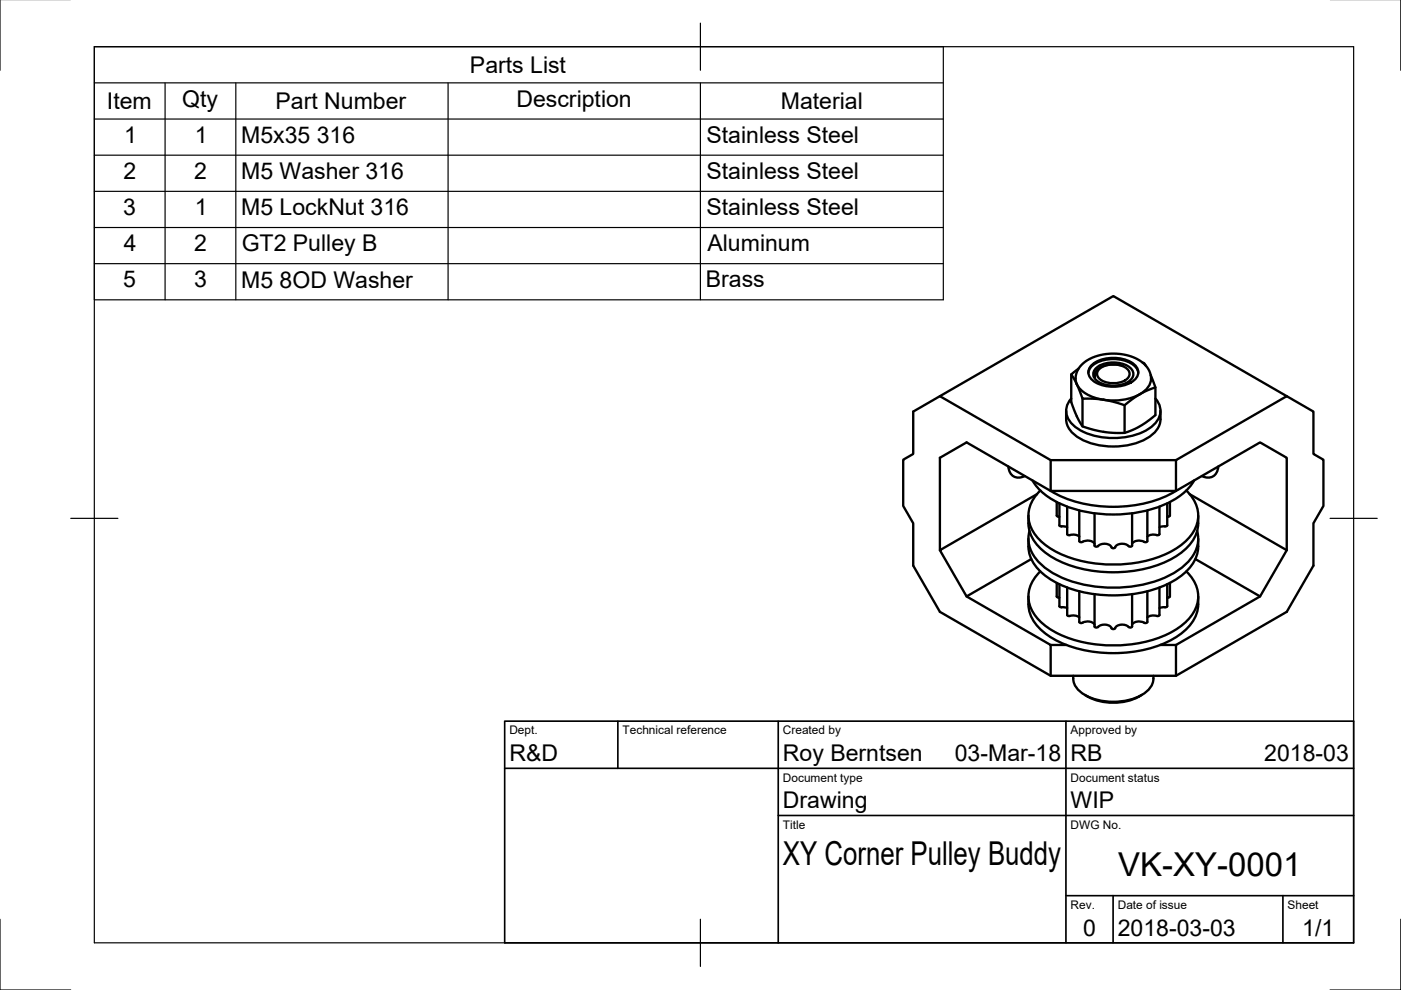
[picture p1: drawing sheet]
<svg xmlns="http://www.w3.org/2000/svg" width="297mm" height="210mm" viewBox="0 0 297 210" stroke-linecap="round" stroke-linejoin="round" font-family="sans-serif">
<!-- layer: Visible -->
<g fill="none" stroke="#000" stroke-width=".5">
<path d="M227.1 79.4v5.9l1.1 2.8 1 1.8a1.25 1.25 0 0 0 1.2 .8l3.8 .9 4 .2 1.7-.5 1.9-1 3.2-2.3v-5.9M228.7 78.1l-1.1 .9a.59 .59 0 0 0-.4 .5 .59 .59 0 0 0 .4 .6l.9 1.8 .9 2.4a.44 .44 0 0 0 .7 .2l3.9 .3M229.4 77.3l1.5-1.2 2.2-.8 2.4-.3 2.4 .1 2.3 .6 1.8 1 1.3 1.3 .7 1.5a3.3 3.3 0 0 1-1.7 3.7 12.1 12.1 0 0 1-12.6-.1 3.3 3.3 0 0 1-1.6-3.2l.4-1.4zM230.8 79.1a3.4 3.4 0 0 1 2.6-2.6 7.3 7.3 0 0 1 7.5 1.5l.4 1.1M231.6 77.3a7.8 7.8 0 0 1 8.9 0 2.06 2.06 0 0 1 0 3.3 7.8 7.8 0 0 1-8.9 0 2.06 2.06 0 0 1 0-3.3zM232.1 79.6v.4l-.2-.1M232.4 78a6.2 6.2 0 0 1 7.3 0 1.77 1.77 0 0 1-.6 3 6.4 6.4 0 0 1-6.7-.4 1.64 1.64 0 0 1 0-2.6zM233.1 78.2a4.8 4.8 0 0 1 6.2 .4 1.7 1.7 0 0 1-1.4 2.4 4.7 4.7 0 0 1-5.1-1.1 1.3 1.3 0 0 1 .3-1.7zM238.1 77.6l-1.3-.3h-1.4l-1.3 .3-1.1 .5a2.02 2.02 0 0 0-.9 1.9M242.3 76.9l.3 .1 .3 .5M244 79.5l.8 2.2a.31 .31 0 0 1 .2 .3 .31 .31 0 0 1-.3 .2l-3.2 1.5-3.1 2.2-2.3-.7-2.1-.4M199.3 84l23.5 13.6h26.5"/>
<path d="M213.8 98.9a2.25 2.25 0 0 0 1.1 2.1 2.25 2.25 0 0 0 2.4-.1M222.8 97.6v6.5a28.2 28.2 0 0 0 23.7 1.4l2.8-1.4M226 87.1a5.6 5.6 0 0 0 3.9 6.4 15.4 15.4 0 0 0 14.1-1.1 5 5 0 0 0 2-5.3M227.1 84.5a3.9 3.9 0 0 0 .8 5.9 14.9 14.9 0 0 0 16.3 0 3.9 3.9 0 0 0 .8-5.9M229.5 84.5v5.9M238.4 85.9v5.9M258.3 98.9a2.25 2.25 0 0 1-1.1 2.1 2.25 2.25 0 0 1-2.4-.1M272.8 84l-36.8-21.2-42.4 24.5v8.9l-2.1 1.3v9.8l2.1 3.6v9l5.7 9.8 23.5 13.6h26.5l23.5-13.6 5.7-9.8v-9l2.1-3.6v-9.8l-2.1-1.3v-8.9l-5.7-3.3-23.5 13.6v6.5l17.9-10.3 5.6 3.3v19.6l-5.6 9.8-17.9 10.3v6.5M218 114.2a8.6 8.6 0 0 0 4.7 8.6 28 28 0 0 0 22.4 2 13.1 13.1 0 0 0 8.5-6.7l.3-1.1 .1-2.8M218 109.3a8.6 8.6 0 0 0 4.7 8.6 28 28 0 0 0 22.4 2 13.1 13.1 0 0 0 8.5-6.7l.3-1.1 .1-2.8M218.3 112.6a7.3 7.3 0 0 0 3 7.5 23.8 23.8 0 0 0 14.7 4.5 24.4 24.4 0 0 0 14.8-4.5 7.3 7.3 0 0 0 3-7.5M218.9 101.9a14 14 0 0 0 7.9 5.7 28.5 28.5 0 0 0 22.3-1.7 11.5 11.5 0 0 0 4.1-4"/>
<path d="M219.8 104.8l-20.5 11.9 5.6 9.8 13.8-8M220.6 104a6.9 6.9 0 0 0 .2 10.9 23.4 23.4 0 0 0 16.1 4.8 22.9 22.9 0 0 0 14.4-4.8 6.9 6.9 0 0 0 .2-10.9M224 106.4v2.9l.6 .3M224.6 106.7v4.7l.3 .2 1.4 .2M226.3 107.4v5.8l.3 .3 .7-.1a2.08 2.08 0 0 1 1.5 .3M228.8 108.2v6.5l.3 .2h.4M229.5 114.9a1.98 1.98 0 0 1 2.6 .4M232.1 108.8v6.9l.4 .2a2.2 2.2 0 0 1 3.4 .3h.3a2.17 2.17 0 0 1 3.3-.3l.5-.2v-6.9M242.6 114.9a1.98 1.98 0 0 0-2.6 .4M243.3 108.2v6.5l-.3 .2h-.4M245.8 107.4v5.8l-.4 .3-.6-.1a2.08 2.08 0 0 0-1.5 .3M247.5 106.7v4.7l-.3 .2-1.4 .2"/>
<path d="M248 106.4v2.9l-.5 .3M249.3 104.1h-26.5l-17.9-10.3-5.6 3.3v19.6M252.2 104.8l20.6 11.9M253.4 118.5l13.8 8M204.9 126.5l17.9 10.3v6.5M218 126.5a8.6 8.6 0 0 0 4.7 8.6 28 28 0 0 0 22.4 2 13.1 13.1 0 0 0 8.5-6.8l.3-1.1 .1-2.7M220.6 121.1a6.9 6.9 0 0 0 .2 10.9 23.4 23.4 0 0 0 16.1 4.8 22.9 22.9 0 0 0 14.4-4.8 6.9 6.9 0 0 0 .2-10.9M222.8 136.8h3.3M224 123.6v2.9l.6 .2M224.6 123.9v4.6l.3 .2 1.4 .2M226.3 124.6v5.8l.3 .2 .7-.1a2.08 2.08 0 0 1 1.5 .4M228.8 125.4v6.5l.4 .2a2.26 2.26 0 0 1 2.9 .4"/>
<path d="M232.1 126v6.8l.4 .3a2.2 2.2 0 0 1 3.4 .3h.3a2.17 2.17 0 0 1 3.3-.3l.5-.3v-6.8M243.3 125.4v6.5l-.4 .2a2.26 2.26 0 0 0-2.9 .4M245.8 124.6v5.8l-.4 .2-.6-.1a2.08 2.08 0 0 0-1.5 .4M246 136.8h3.3M247.5 123.9v4.6l-.3 .2-1.4 .2M248 123.6v2.9l-.5 .2M227.5 143.3a4.2 4.2 0 0 0 3 4.3 12.8 12.8 0 0 0 12.7-1 3.7 3.7 0 0 0 1.3-3.3M230 147.4a11.8 11.8 0 0 0 12.1 0"/>
</g>
<!-- layer: Border -->
<path d="M0 -.1v15M297 -.1v15M20 9.9h267v190h-267zM148.5 4.9v10M15 109.9h10M282 109.9h10M0 194.9v15h15M148.5 194.9v10M297 194.9v15h-15" fill="none" stroke="#000" stroke-width=".25"/>
<!-- layer: TitleBlock -->
<path d="M107 152.9h180v47h-180zM131 152.9v10M165 152.9v47M226 152.9v47M107 162.9h180M165 172.9h122M226 189.9h61M236 189.9v10M272 189.9v10" fill="none" stroke="#000" stroke-width=".35"/>
<!-- layer: BOM -->
<path d="M20 9.9h180v53.7h-180zM20 17.6h180M35 17.6v46M50 17.6v46M95 17.6v46M148.5 17.6v46M20 25.2h180M20 32.9h180M20 40.6h180M20 48.2h180M20 55.9h180" fill="none" stroke="#000" stroke-width=".25"/>
<g font-size="7">
<text x="166" y="183.4">XY Corner Pulley Buddy</text>
<text x="237.1" y="185.8">VK-XY-0001</text>
</g>
<g font-size="4.9">
<text x="99.6" y="15.5">Parts List</text>
<text x="22.7" y="23.1">Item</text>
<text x="38.6" y="22.7">Qty</text>
<text x="58.4" y="23.1">Part Number</text>
<text x="109.5" y="22.7">Description</text>
<text x="165.5" y="23.1">Material</text>
<text x="26.3" y="30.3">1</text>
<text x="41.3" y="30.3">1</text>
<text x="51.1" y="30.3">M5x35 316</text>
<text x="149.8" y="30.3">Stainless Steel</text>
<text x="26.2" y="37.9">2</text>
<text x="41.2" y="37.9">2</text>
<text x="51.1" y="37.9">M5 Washer 316</text>
<text x="149.8" y="38">Stainless Steel</text>
<text x="26.1" y="45.6">3</text>
<text x="41.3" y="45.6">1</text>
<text x="51.1" y="45.6">M5 LockNut 316</text>
<text x="149.8" y="45.6">Stainless Steel</text>
<text x="26.2" y="53.2">4</text>
<text x="41.2" y="53.3">2</text>
<text x="51.2" y="53.3">GT2 Pulley B</text>
<text x="150" y="53.2">Aluminum</text>
<text x="26.1" y="60.9">5</text>
<text x="41.1" y="60.9">3</text>
<text x="51.1" y="61">M5 8OD Washer</text>
<text x="149.6" y="60.9">Brass</text>
<text x="108" y="161.4">R&amp;D</text>
<text x="166" y="161.4">Roy Berntsen</text>
<text x="202.4" y="161.4">03-Mar-18</text>
<text x="227" y="161.4">RB</text>
<text x="268.1" y="161.4">2018-03</text>
<text x="166" y="171.4">Drawing</text>
<text x="227" y="171.4">WIP</text>
<text x="229.6" y="198.5">0</text>
<text x="237" y="198.4">2018-03-03</text>
<text x="276.1" y="198.6">1/1</text>
</g>
<g font-size="2.5">
<text x="108" y="155.7">Dept.</text>
<text x="132" y="155.7">Technical reference</text>
<text x="166" y="155.7">Created by</text>
<text x="227" y="155.7">Approved by</text>
<text x="166" y="165.7">Document type</text>
<text x="227" y="165.7">Document status</text>
<text x="166" y="175.7">Title</text>
<text x="227" y="175.7">DWG No.</text>
<text x="227" y="192.7">Rev.</text>
<text x="237" y="192.7">Date of issue</text>
<text x="273" y="192.7">Sheet</text>
</g>
</svg>
